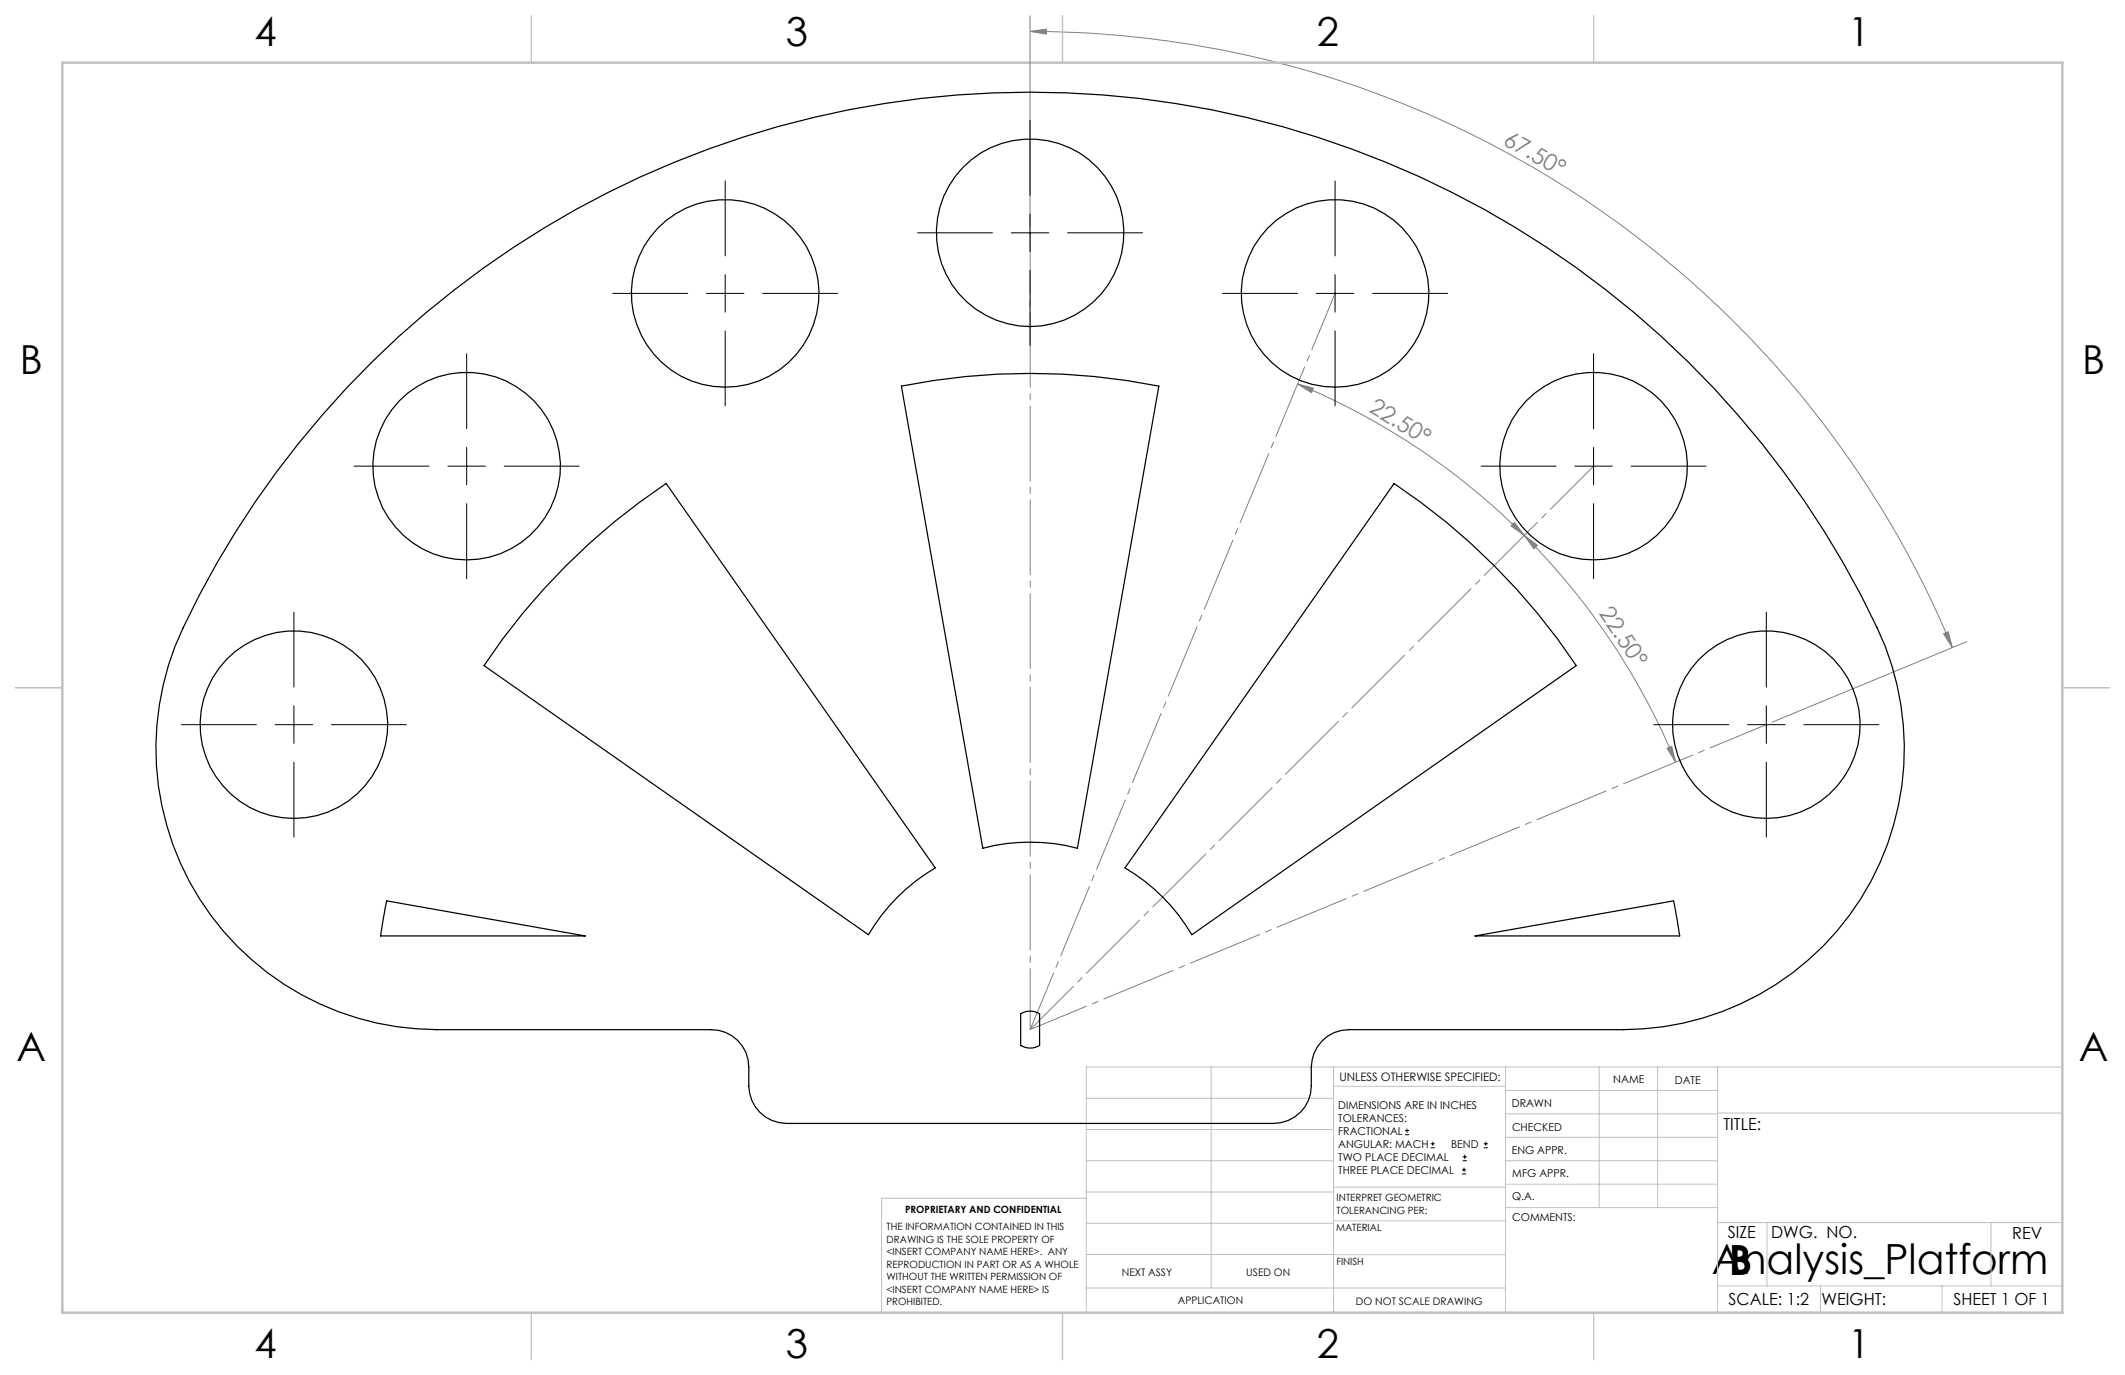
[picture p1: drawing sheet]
<svg xmlns="http://www.w3.org/2000/svg" width="432mm" height="279mm" viewBox="0 0 432 279" stroke-linecap="round" stroke-linejoin="round" font-family="sans-serif">
<g fill="none" stroke="#000" stroke-width=".2">
<path d="M147.4 36.8v15.2M209.3 24.4v15.3M271.3 36.8v15.2M124.5 59.6h15.2M143.5 59.6h7.7M147.4 55.8v7.6M155 59.6h15.2M186.4 47.3h15.3M205.5 47.3h7.6M209.3 43.5v7.6M209.3 54.9v15.3M216.9 47.3h15.3"/>
<path d="M248.4 59.6h15.3M267.5 59.6h7.6M271.3 55.8v7.6M278.9 59.6h15.2M94.8 71.9v15.2M147.4 67.2v15.3M271.3 67.2v15.3M323.8 71.9v15.2M72 94.7h15.2M91 94.7h7.6M94.8 90.9v7.6M102.4 94.7h15.3"/>
<path d="M301 94.7h15.2M320 94.7h7.6M323.8 90.9v7.6M331.4 94.7h15.3M94.8 102.3v15.3M323.8 102.3v15.3M59.7 124.4v15.2M358.9 124.4v15.2M36.9 147.2h15.2M55.9 147.2h7.6M59.7 143.4v7.7M59.7 154.9v15.2"/>
<path d="M67.3 147.2h15.3M336.1 147.2h15.2M355.1 147.2h7.6M358.9 143.4v7.7M358.9 154.9v15.2M366.5 147.2h15.3M285.5 230.6h.8M285.5 229.7h.8M285.9 229.3v.9M290.7 233.2h.8M290.7 232.4h.8M291.1 232v.8"/>
<path d="M297.1 238.5h.8M297.1 237.7h.8M297.2 235.9h.9M297.2 235.1h.9M297.5 237.3v.8M297.6 234.6v.9M301.5 233.2h.8M301.5 232.4h.8M301.9 232v.8"/>
</g>
<path d="M209.3 6.4l3.3-.5v1zM209.3 6.4a202.8 202.8 0 0 1 187.4 125.2M209.3 3.2v42.8M263.7 78l3.2 .9-.4 .9zM263.7 78a142.8 142.8 0 0 1 46 30.8M307 106.9l.7-.7 2 2.6zM309.7 108.8l2.7 2-.7 .7zM309.7 108.8a142.8 142.8 0 0 1 30.8 46.1M394.9 128.8l1-.4 .8 3.2zM399.6 130.4l-39.5 16.4M338.7 152l1-.3 .8 3.2z" fill="none" stroke="#808080" stroke-width=".2"/>
<g fill="none" stroke="#c0c0c0" stroke-width=".2">
<path d="M246.1 216.8v44.9M271 216.8v49.9M305.9 216.8v49.9M324.9 216.8v28.6M336.8 216.8v28.6M349 216.8v49.9M419.1 216.8h-198.4v49.9M220.7 235.9h50.3M220.7 229.5h50.3M220.7 223.2h50.3M271 220.7h34.9M305.9 231.1h43.1"/>
<path d="M305.9 226.3h43.1M305.9 221.6h43.1M305.9 235.9h43.1M349 226.2h70.1M220.7 248.6h50.3M220.7 242.2h50.3M220.7 254.9h50.3M220.7 243.5h-41.6v23.2M271 255h34.9M271 248.1h35M271 241.2h35M305.9 240.6h43.1"/>
<path d="M306 245.4h43M349 248.4h70.1M359.1 248.4v12.9M404.6 248.4v12.9M220.7 261.7h85.2M349 261.3h70.1M369.9 261.3v5.4M394.6 261.3v5.4"/>
</g>
<path d="M108 3.2v9.5M215.9 3.2v9.5M323.8 3.2v9.5M3.1 139.7h9.6M419.1 139.7h9.5M108 266.7v9.6M215.9 266.7v9.6M323.8 266.7v9.6" fill="none" stroke="#c0c0c0" stroke-width=".25"/>
<path d="M12.7 12.7h406.4v254h-406.4z" fill="none" stroke="#c0c0c0" stroke-width=".5"/>
<path d="M209.3 209.2v-161.9M209.3 209.2l62-149.6M209.3 209.2l114.5-114.5M209.3 209.2l149.6-62" fill="none" stroke="#808080" stroke-width=".2" stroke-dasharray="15.2 1.3 1.3 1.3" stroke-dashoffset="2.9"/>
<g fill="#808080">
<path d="M338.7 152l1-.3 .8 3.2zM309.7 108.8l2.7 2-.7 .7z"/>
<path d="M307 106.9l.7-.7 2 2.6zM263.7 78l3.2 .9-.4 .9z"/>
<path d="M394.9 128.8l1-.4 .8 3.2zM209.3 6.4l3.3-.5v1z"/>
</g>
<g fill="none" stroke="#000" stroke-width=".25">
<path d="M75.6 73.5a190.4 190.4 0 0 1 307.5 57.8 57.2 57.2 0 0 1-53.3 77.9h-55.7a7.6 7.6 0 0 0-7.6 7.7v3.8a7.6 7.6 0 0 1-7.7 7.6h-99a7.7 7.7 0 0 1-7.6-7.6v-3.8a7.6 7.6 0 0 0-7.7-7.7h-55.7a57.1 57.1 0 0 1-51.6-81.6 189.3 189.3 0 0 1 38.4-54.1zM183.2 78.5a134.1 134.1 0 0 1 52.3 0l-16.6 93.9a38 38 0 0 0-19.2 0zM283.3 98.2a134.5 134.5 0 0 1 37 37.1l-78.1 54.6a38.3 38.3 0 0 0-13.6-13.5zM115 114.9a130.5 130.5 0 0 1 20.4-16.7l54.6 78.2a38.3 38.3 0 0 0-13.5 13.5l-78.1-54.6a130.5 130.5 0 0 1 16.6-20.4zM78.6 183.1l40.3 7.1h-41.6zM299.7 190.2l40.4-7.1 1.2 7.1zM207.4 206a3.8 3.8 0 0 1 3.8 0v6.4a3.8 3.8 0 0 1-3.8 0z"/>
<circle cx="147.4" cy="59.6" r="19.1"/>
<circle cx="209.3" cy="47.3" r="19"/>
<circle cx="271.3" cy="59.6" r="19.1"/>
<circle cx="94.8" cy="94.7" r="19.1"/>
<circle cx="323.8" cy="94.7" r="19.1"/>
<circle cx="59.7" cy="147.2" r="19.1"/>
<circle cx="358.9" cy="147.2" r="19.1"/>
</g>
<g font-size="8.5">
<text x="347.8" y="258.9">Analysis_Platform</text>
<text x="351.3" y="259">B</text>
</g>
<g font-size="8.1">
<text x="51.7" y="9.3">4</text>
<text x="159.7" y="9.3">3</text>
<text x="267.6" y="9.3">2</text>
<text x="375.6" y="9.3">1</text>
<text x="4" y="76">B</text>
<text x="423.1" y="76">B</text>
<text x="3.3" y="215.7">A</text>
<text x="422.4" y="215.7">A</text>
<text x="51.7" y="276">4</text>
<text x="159.7" y="276">3</text>
<text x="267.6" y="276">2</text>
<text x="375.6" y="276">1</text>
</g>
<g font-size="4.7" fill="#808080">
<text x="305.3" y="29.2" transform="rotate(30 305.3 29.2)">67.50°</text>
<text x="278" y="83.6" transform="rotate(31 278 83.6)">22.50°</text>
<text x="324.8" y="124.6" transform="rotate(56 324.8 124.6)">22.50°</text>
</g>
<g font-size="3.4">
<text x="350.2" y="229.5">TITLE:</text>
<text x="351.1" y="251.6">SIZE</text>
<text x="359.9" y="251.6">DWG. NO.</text>
<text x="408.9" y="251.7">REV</text>
<text x="351.2" y="265.2">SCALE: 1:2</text>
<text x="370.1" y="265.3">WEIGHT:</text>
<text x="396.9" y="265.2">SHEET 1 OF 1</text>
</g>
<text font-size="2.4" x="272.2" y="219.7">UNLESS OTHERWISE SPECIFIED:</text>
<g font-size="2.2">
<text x="327.8" y="220.1">NAME</text>
<text x="340.3" y="220.2">DATE</text>
<text x="271.9" y="225.3">DIMENSIONS ARE IN INCHES</text>
<text x="271.9" y="227.9">TOLERANCES:</text>
<text x="307.2" y="224.9">DRAWN</text>
<text x="271.9" y="230.6">FRACTIONAL</text>
<text x="271.9" y="233.2">ANGULAR: MACH</text>
<text x="294.9" y="233.2">BEND</text>
<text x="307.3" y="229.8">CHECKED</text>
<text x="271.9" y="235.9">TWO PLACE DECIMAL</text>
<text x="271.9" y="238.5">THREE PLACE DECIMAL</text>
<text x="307.2" y="234.5">ENG APPR.</text>
<text x="307.3" y="239.2">MFG APPR.</text>
<text x="307.3" y="243.9">Q.A.</text>
<text x="307.3" y="248.1">COMMENTS:</text>
</g>
<g font-size="2.1">
<text x="227.9" y="259.2">NEXT ASSY</text>
<text x="253.3" y="259.2">USED ON</text>
<text x="239.3" y="265">APPLICATION</text>
<text x="275.5" y="265.1">DO NOT SCALE DRAWING</text>
</g>
<g font-size="2">
<text x="271.6" y="244.1">INTERPRET GEOMETRIC</text>
<text x="180.2" y="250">THE INFORMATION CONTAINED IN THIS</text>
<text x="183.9" y="246.4">PROPRIETARY AND CONFIDENTIAL</text>
<text x="271.5" y="250.2">MATERIAL</text>
<text x="271.6" y="246.6">TOLERANCING PER:</text>
<text x="180.2" y="252.5">DRAWING IS THE SOLE PROPERTY OF</text>
<text x="180.2" y="255.1">&lt;INSERT COMPANY NAME HERE&gt;. ANY</text>
<text x="180.2" y="257.6">REPRODUCTION IN PART OR AS A WHOLE</text>
<text x="271.5" y="257">FINISH</text>
<text x="180.2" y="260.1">WITHOUT THE WRITTEN PERMISSION OF</text>
<text x="180.2" y="262.6">&lt;INSERT COMPANY NAME HERE&gt; IS</text>
<text x="180.2" y="265.2">PROHIBITED.</text>
</g>
</svg>
